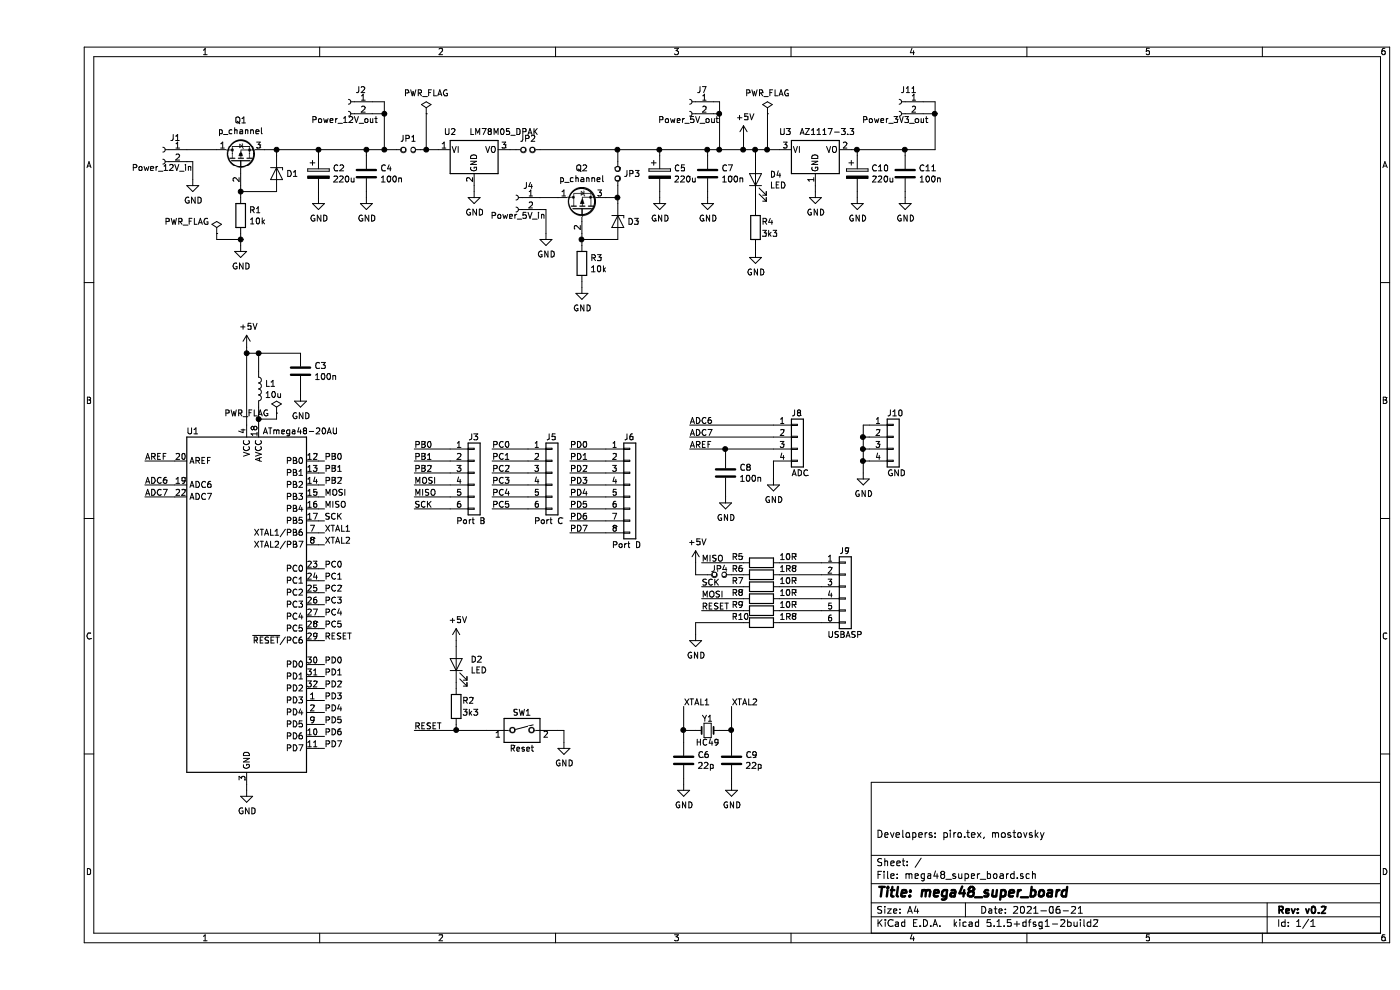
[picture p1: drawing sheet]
EESchema Schematic File Version 4
EELAYER 30 0
EELAYER END
$Descr A4 11693 8268
encoding utf-8
Sheet 1 1
Title "mega48_super_board"
Date "2021-06-21"
Rev "v0.2"
Comp ""
Comment1 "Developers: piro.tex, mostovsky"
Comment2 ""
Comment3 ""
Comment4 ""
$EndDescr
$Comp
L Transistor_FET:BS250 Q1
U 1 1
P 1700 1350
F 0 "Q1" V 2042 1350 50  0000 C CNN
F 1 "p_channel" V 1951 1350 50  0000 C CNN
F 2 "Package_TO_SOT_SMD:SOT-23" H 1900 1275 50  0001 L CIN
F 3 "http://www.vishay.com/docs/70209/70209.pdf" H 1700 1350 50  0001 L CNN
	1    1700 1350
	0    -1   -1   0   
$EndComp
$Comp
L Diode:BZX84Cxx D1
U 1 1
P 2000 1450
F 0 "D1" V 2000 1530 50  0000 L CNN
F 1 "BZX84Cxx" V 2045 1530 50  0001 L CNN
F 2 "Diode_SMD:D_SC-80" H 2000 1275 50  0001 C CNN
F 3 "https://diotec.com/tl_files/diotec/files/pdf/datasheets/bzx84c2v4.pdf" H 2000 1450 50  0001 C CNN
	1    2000 1450
	0    1    1    0   
$EndComp
$Comp
L Device:R R1
U 1 1
P 1700 1800
F 0 "R1" H 1770 1846 50  0000 L CNN
F 1 "10k" H 1770 1755 50  0000 L CNN
F 2 "Resistor_SMD:R_0603_1608Metric" V 1630 1800 50  0001 C CNN
F 3 "~" H 1700 1800 50  0001 C CNN
	1    1700 1800
	1    0    0    -1  
$EndComp
$Comp
L Connector:Conn_01x02_Female J1
U 1 1
P 1050 1250
F 0 "J1" H 900 1350 50  0000 L CNN
F 1 "Power_12V_in" H 800 1100 50  0000 L CNN
F 2 "Connector_PinHeader_2.54mm:PinHeader_1x02_P2.54mm_Vertical" H 1050 1250 50  0001 C CNN
F 3 "~" H 1050 1250 50  0001 C CNN
	1    1050 1250
	-1   0    0    -1  
$EndComp
$Comp
L Connector:Conn_01x02_Female J2
U 1 1
P 2600 850
F 0 "J2" H 2450 950 50  0000 L CNN
F 1 "Power_12V_out" H 2350 700 50  0000 L CNN
F 2 "Connector_PinHeader_2.54mm:PinHeader_1x02_P2.54mm_Vertical" H 2600 850 50  0001 C CNN
F 3 "~" H 2600 850 50  0001 C CNN
	1    2600 850 
	-1   0    0    -1  
$EndComp
$Comp
L power:GND #PWR01
U 1 1
P 1300 1500
F 0 "#PWR01" H 1300 1250 50  0001 C CNN
F 1 "GND" H 1305 1327 50  0000 C CNN
F 2 "" H 1300 1500 50  0001 C CNN
F 3 "" H 1300 1500 50  0001 C CNN
	1    1300 1500
	1    0    0    -1  
$EndComp
Wire Wire Line
	1700 1550 1700 1600
$Comp
L power:GND #PWR02
U 1 1
P 1700 2050
F 0 "#PWR02" H 1700 1800 50  0001 C CNN
F 1 "GND" H 1705 1877 50  0000 C CNN
F 2 "" H 1700 2050 50  0001 C CNN
F 3 "" H 1700 2050 50  0001 C CNN
	1    1700 2050
	1    0    0    -1  
$EndComp
Wire Wire Line
	1700 1600 2000 1600
Connection ~ 1700 1600
Wire Wire Line
	1700 1600 1700 1650
Wire Wire Line
	1250 1350 1300 1350
Wire Wire Line
	1300 1350 1300 1500
Wire Wire Line
	1900 1250 2000 1250
Wire Wire Line
	2000 1250 2000 1300
Connection ~ 2000 1250
Wire Wire Line
	2000 1250 2350 1250
Connection ~ 2350 1250
Wire Wire Line
	2350 1250 2350 1300
Wire Wire Line
	3000 1250 2900 1250
Wire Wire Line
	2350 1250 2750 1250
Connection ~ 2750 1250
Wire Wire Line
	2750 1250 2750 1300
Wire Wire Line
	2350 1650 2350 1600
Wire Wire Line
	2750 1650 2750 1600
$Comp
L power:GND #PWR08
U 1 1
P 2750 1650
F 0 "#PWR08" H 2750 1400 50  0001 C CNN
F 1 "GND" H 2755 1477 50  0000 C CNN
F 2 "" H 2750 1650 50  0001 C CNN
F 3 "" H 2750 1650 50  0001 C CNN
	1    2750 1650
	1    0    0    -1  
$EndComp
$Comp
L power:GND #PWR06
U 1 1
P 2350 1650
F 0 "#PWR06" H 2350 1400 50  0001 C CNN
F 1 "GND" H 2355 1477 50  0000 C CNN
F 2 "" H 2350 1650 50  0001 C CNN
F 3 "" H 2350 1650 50  0001 C CNN
	1    2350 1650
	1    0    0    -1  
$EndComp
$Comp
L Device:CP C2
U 1 1
P 2350 1450
F 0 "C2" H 2468 1496 50  0000 L CNN
F 1 "220u" H 2468 1405 50  0000 L CNN
F 2 "Capacitor_THT:CP_Radial_D6.3mm_P2.50mm" H 2388 1300 50  0001 C CNN
F 3 "~" H 2350 1450 50  0001 C CNN
	1    2350 1450
	1    0    0    -1  
$EndComp
$Comp
L Device:C C4
U 1 1
P 2750 1450
F 0 "C4" H 2865 1496 50  0000 L CNN
F 1 "100n" H 2865 1405 50  0000 L CNN
F 2 "Capacitor_SMD:C_0603_1608Metric" H 2788 1300 50  0001 C CNN
F 3 "~" H 2750 1450 50  0001 C CNN
	1    2750 1450
	1    0    0    -1  
$EndComp
$Comp
L MCU_Microchip_ATmega:ATmega48-20AU U1
U 1 1
P 1750 5050
F 0 "U1" H 1300 6500 50  0000 C CNN
F 1 "ATmega48-20AU" H 2200 6500 50  0000 C CNN
F 2 "Package_QFP:TQFP-32_7x7mm_P0.8mm" H 1750 5050 50  0001 C CIN
F 3 "http://ww1.microchip.com/downloads/en/DeviceDoc/Atmel-2545-8-bit-AVR-Microcontroller-ATmega48-88-168_Datasheet.pdf" H 1750 5050 50  0001 C CNN
	1    1750 5050
	1    0    0    -1  
$EndComp
Text Label 900  3850 0    50   ~ 0
AREF
Text Label 900  4050 0    50   ~ 0
ADC6
Text Label 900  4150 0    50   ~ 0
ADC7
Text Label 2400 4450 0    50   ~ 0
XTAL1
Text Label 2400 4550 0    50   ~ 0
XTAL2
Text Label 2400 5350 0    50   ~ 0
RESET
$Comp
L power:+5V #PWR03
U 1 1
P 1750 2900
F 0 "#PWR03" H 1750 2750 50  0001 C CNN
F 1 "+5V" H 1765 3073 50  0000 C CNN
F 2 "" H 1750 2900 50  0001 C CNN
F 3 "" H 1750 2900 50  0001 C CNN
	1    1750 2900
	1    0    0    -1  
$EndComp
Wire Wire Line
	1750 2900 1750 2950
Connection ~ 1750 2950
Wire Wire Line
	900  3850 1150 3850
Wire Wire Line
	1150 4050 900  4050
Wire Wire Line
	900  4150 1150 4150
Wire Wire Line
	2350 4450 2400 4450
Wire Wire Line
	2400 4550 2350 4550
Wire Wire Line
	2400 5350 2350 5350
$Comp
L Device:L L1
U 1 1
P 1850 3250
F 0 "L1" H 1902 3296 50  0000 L CNN
F 1 "10u" H 1902 3205 50  0000 L CNN
F 2 "Inductor_SMD:L_0805_2012Metric" H 1850 3250 50  0001 C CNN
F 3 "~" H 1850 3250 50  0001 C CNN
	1    1850 3250
	1    0    0    -1  
$EndComp
Wire Wire Line
	1750 2950 1850 2950
Wire Wire Line
	1850 2950 1850 3100
Connection ~ 1850 2950
Wire Wire Line
	1750 2950 1750 3550
Wire Wire Line
	1850 3400 1850 3500
$Comp
L power:GND #PWR04
U 1 1
P 1750 6600
F 0 "#PWR04" H 1750 6350 50  0001 C CNN
F 1 "GND" H 1755 6427 50  0000 C CNN
F 2 "" H 1750 6600 50  0001 C CNN
F 3 "" H 1750 6600 50  0001 C CNN
	1    1750 6600
	1    0    0    -1  
$EndComp
Wire Wire Line
	1750 6600 1750 6550
$Comp
L Device:C C3
U 1 1
P 2200 3100
F 0 "C3" H 2315 3146 50  0000 L CNN
F 1 "100n" H 2315 3055 50  0000 L CNN
F 2 "Capacitor_SMD:C_0603_1608Metric" H 2238 2950 50  0001 C CNN
F 3 "~" H 2200 3100 50  0001 C CNN
	1    2200 3100
	1    0    0    -1  
$EndComp
$Comp
L power:GND #PWR07
U 1 1
P 2200 3300
F 0 "#PWR07" H 2200 3050 50  0001 C CNN
F 1 "GND" H 2205 3127 50  0000 C CNN
F 2 "" H 2200 3300 50  0001 C CNN
F 3 "" H 2200 3300 50  0001 C CNN
	1    2200 3300
	1    0    0    -1  
$EndComp
Wire Wire Line
	2200 3300 2200 3250
$Comp
L Device:Jumper_NO_Small JP1
U 1 1
P 3100 1250
F 0 "JP1" H 3100 1343 50  0000 C CNN
F 1 "Jumper_NO_Small" H 3100 1344 50  0001 C CNN
F 2 "Connector_PinSocket_2.54mm:PinSocket_1x02_P2.54mm_Vertical" H 3100 1250 50  0001 C CNN
F 3 "~" H 3100 1250 50  0001 C CNN
	1    3100 1250
	1    0    0    -1  
$EndComp
$Comp
L Connector:Conn_01x02_Female J4
U 1 1
P 4000 1650
F 0 "J4" H 3850 1750 50  0000 L CNN
F 1 "Power_5V_in" H 3750 1500 50  0000 L CNN
F 2 "Connector_PinHeader_2.54mm:PinHeader_1x02_P2.54mm_Vertical" H 4000 1650 50  0001 C CNN
F 3 "~" H 4000 1650 50  0001 C CNN
	1    4000 1650
	-1   0    0    -1  
$EndComp
$Comp
L Regulator_Linear:LM78M05_TO220 U2
U 1 1
P 3650 1250
F 0 "U2" H 3450 1400 50  0000 C CNN
F 1 "LM78M05_DPAK" H 3900 1400 50  0000 C CNN
F 2 "Package_TO_SOT_SMD:TO-252-2" H 3650 1475 50  0001 C CIN
F 3 "https://www.onsemi.com/pub/Collateral/MC78M00-D.PDF" H 3650 1200 50  0001 C CNN
	1    3650 1250
	1    0    0    -1  
$EndComp
$Comp
L Regulator_Linear:AZ1117-3.3 U3
U 1 1
P 6500 1250
F 0 "U3" H 6250 1400 50  0000 C CNN
F 1 "AZ1117-3.3" H 6600 1400 50  0000 C CNN
F 2 "Package_TO_SOT_SMD:SOT-223" H 6500 1500 50  0001 C CIN
F 3 "https://www.diodes.com/assets/Datasheets/AZ1117.pdf" H 6500 1250 50  0001 C CNN
	1    6500 1250
	1    0    0    -1  
$EndComp
$Comp
L power:GND #PWR010
U 1 1
P 3650 1600
F 0 "#PWR010" H 3650 1350 50  0001 C CNN
F 1 "GND" H 3655 1427 50  0000 C CNN
F 2 "" H 3650 1600 50  0001 C CNN
F 3 "" H 3650 1600 50  0001 C CNN
	1    3650 1600
	1    0    0    -1  
$EndComp
$Comp
L Device:C C7
U 1 1
P 5600 1450
F 0 "C7" H 5715 1496 50  0000 L CNN
F 1 "100n" H 5715 1405 50  0000 L CNN
F 2 "Capacitor_SMD:C_0603_1608Metric" H 5638 1300 50  0001 C CNN
F 3 "~" H 5600 1450 50  0001 C CNN
	1    5600 1450
	1    0    0    -1  
$EndComp
$Comp
L Device:CP C5
U 1 1
P 5200 1450
F 0 "C5" H 5318 1496 50  0000 L CNN
F 1 "220u" H 5318 1405 50  0000 L CNN
F 2 "Capacitor_THT:CP_Radial_D6.3mm_P2.50mm" H 5238 1300 50  0001 C CNN
F 3 "~" H 5200 1450 50  0001 C CNN
	1    5200 1450
	1    0    0    -1  
$EndComp
$Comp
L power:GND #PWR014
U 1 1
P 5200 1650
F 0 "#PWR014" H 5200 1400 50  0001 C CNN
F 1 "GND" H 5205 1477 50  0000 C CNN
F 2 "" H 5200 1650 50  0001 C CNN
F 3 "" H 5200 1650 50  0001 C CNN
	1    5200 1650
	1    0    0    -1  
$EndComp
$Comp
L power:GND #PWR018
U 1 1
P 5600 1650
F 0 "#PWR018" H 5600 1400 50  0001 C CNN
F 1 "GND" H 5605 1477 50  0000 C CNN
F 2 "" H 5600 1650 50  0001 C CNN
F 3 "" H 5600 1650 50  0001 C CNN
	1    5600 1650
	1    0    0    -1  
$EndComp
Wire Wire Line
	5600 1650 5600 1600
Wire Wire Line
	5200 1650 5200 1600
Wire Wire Line
	5200 1250 5600 1250
Wire Wire Line
	5600 1250 5600 1300
$Comp
L Connector:Conn_01x02_Female J7
U 1 1
P 5450 850
F 0 "J7" H 5300 950 50  0000 L CNN
F 1 "Power_5V_out" H 5200 700 50  0000 L CNN
F 2 "Connector_PinHeader_2.54mm:PinHeader_1x02_P2.54mm_Vertical" H 5450 850 50  0001 C CNN
F 3 "~" H 5450 850 50  0001 C CNN
	1    5450 850 
	-1   0    0    -1  
$EndComp
Wire Wire Line
	5600 1250 5700 1250
Wire Wire Line
	5700 1250 5700 950 
Wire Wire Line
	5700 950  5650 950 
Connection ~ 5600 1250
Wire Wire Line
	5700 950  5700 850 
Wire Wire Line
	5700 850  5650 850 
Connection ~ 5700 950 
Connection ~ 5700 1250
$Comp
L Device:C C11
U 1 1
P 7250 1450
F 0 "C11" H 7365 1496 50  0000 L CNN
F 1 "100n" H 7365 1405 50  0000 L CNN
F 2 "Capacitor_SMD:C_0603_1608Metric" H 7288 1300 50  0001 C CNN
F 3 "~" H 7250 1450 50  0001 C CNN
	1    7250 1450
	1    0    0    -1  
$EndComp
$Comp
L Device:CP C10
U 1 1
P 6850 1450
F 0 "C10" H 6968 1496 50  0000 L CNN
F 1 "220u" H 6968 1405 50  0000 L CNN
F 2 "Capacitor_THT:CP_Radial_D6.3mm_P2.50mm" H 6888 1300 50  0001 C CNN
F 3 "~" H 6850 1450 50  0001 C CNN
	1    6850 1450
	1    0    0    -1  
$EndComp
$Comp
L power:GND #PWR025
U 1 1
P 6850 1650
F 0 "#PWR025" H 6850 1400 50  0001 C CNN
F 1 "GND" H 6855 1477 50  0000 C CNN
F 2 "" H 6850 1650 50  0001 C CNN
F 3 "" H 6850 1650 50  0001 C CNN
	1    6850 1650
	1    0    0    -1  
$EndComp
$Comp
L power:GND #PWR027
U 1 1
P 7250 1650
F 0 "#PWR027" H 7250 1400 50  0001 C CNN
F 1 "GND" H 7255 1477 50  0000 C CNN
F 2 "" H 7250 1650 50  0001 C CNN
F 3 "" H 7250 1650 50  0001 C CNN
	1    7250 1650
	1    0    0    -1  
$EndComp
Wire Wire Line
	7250 1650 7250 1600
Wire Wire Line
	6850 1650 6850 1600
Wire Wire Line
	6800 1250 6850 1250
Wire Wire Line
	6850 1250 6850 1300
Wire Wire Line
	6850 1250 7250 1250
Wire Wire Line
	7250 1250 7250 1300
Connection ~ 6850 1250
$Comp
L power:GND #PWR024
U 1 1
P 6500 1600
F 0 "#PWR024" H 6500 1350 50  0001 C CNN
F 1 "GND" H 6505 1427 50  0000 C CNN
F 2 "" H 6500 1600 50  0001 C CNN
F 3 "" H 6500 1600 50  0001 C CNN
	1    6500 1600
	1    0    0    -1  
$EndComp
Wire Wire Line
	6500 1600 6500 1550
$Comp
L Connector:Conn_01x02_Female J11
U 1 1
P 7200 850
F 0 "J11" H 7050 950 50  0000 L CNN
F 1 "Power_3V3_out" H 6950 700 50  0000 L CNN
F 2 "Connector_PinHeader_2.54mm:PinHeader_1x02_P2.54mm_Vertical" H 7200 850 50  0001 C CNN
F 3 "~" H 7200 850 50  0001 C CNN
	1    7200 850 
	-1   0    0    -1  
$EndComp
$Comp
L Device:LED D4
U 1 1
P 6000 1500
F 0 "D4" V 6039 1382 50  0000 R CNN
F 1 "LED" V 5948 1382 50  0000 R CNN
F 2 "Diode_SMD:D_0805_2012Metric" H 6000 1500 50  0001 C CNN
F 3 "~" H 6000 1500 50  0001 C CNN
	1    6000 1500
	0    -1   -1   0   
$EndComp
$Comp
L Device:R R4
U 1 1
P 6000 1900
F 0 "R4" H 6050 1950 50  0000 L CNN
F 1 "3k3" H 6050 1850 50  0000 L CNN
F 2 "Resistor_SMD:R_0603_1608Metric" V 5930 1900 50  0001 C CNN
F 3 "~" H 6000 1900 50  0001 C CNN
	1    6000 1900
	1    0    0    -1  
$EndComp
$Comp
L power:GND #PWR022
U 1 1
P 6000 2100
F 0 "#PWR022" H 6000 1850 50  0001 C CNN
F 1 "GND" H 6005 1927 50  0000 C CNN
F 2 "" H 6000 2100 50  0001 C CNN
F 3 "" H 6000 2100 50  0001 C CNN
	1    6000 2100
	1    0    0    -1  
$EndComp
$Comp
L power:+5V #PWR021
U 1 1
P 5900 1150
F 0 "#PWR021" H 5900 1000 50  0001 C CNN
F 1 "+5V" H 5915 1323 50  0000 C CNN
F 2 "" H 5900 1150 50  0001 C CNN
F 3 "" H 5900 1150 50  0001 C CNN
	1    5900 1150
	1    0    0    -1  
$EndComp
Wire Wire Line
	5700 1250 5900 1250
Wire Wire Line
	5900 1150 5900 1250
Connection ~ 5900 1250
Wire Wire Line
	5900 1250 6000 1250
Wire Wire Line
	6000 2100 6000 2050
Wire Wire Line
	6000 1750 6000 1650
Wire Wire Line
	6000 1350 6000 1250
Connection ~ 6000 1250
Wire Wire Line
	6000 1250 6100 1250
Wire Wire Line
	3950 1250 4000 1250
Wire Wire Line
	7250 1250 7500 1250
Wire Wire Line
	7500 950  7400 950 
Connection ~ 7250 1250
Wire Wire Line
	7400 850  7500 850 
$Comp
L Device:Jumper_NO_Small JP2
U 1 1
P 4100 1250
F 0 "JP2" H 4100 1343 50  0000 C CNN
F 1 "Jumper_NO_Small" H 4100 1344 50  0001 C CNN
F 2 "Connector_PinSocket_2.54mm:PinSocket_1x02_P2.54mm_Vertical" H 4100 1250 50  0001 C CNN
F 3 "~" H 4100 1250 50  0001 C CNN
	1    4100 1250
	1    0    0    -1  
$EndComp
Wire Wire Line
	5200 1300 5200 1250
$Comp
L Transistor_FET:BS250 Q2
U 1 1
P 4550 1750
F 0 "Q2" V 4892 1750 50  0000 C CNN
F 1 "p_channel" V 4801 1750 50  0000 C CNN
F 2 "Package_TO_SOT_SMD:SOT-23" H 4750 1675 50  0001 L CIN
F 3 "http://www.vishay.com/docs/70209/70209.pdf" H 4550 1750 50  0001 L CNN
	1    4550 1750
	0    -1   -1   0   
$EndComp
$Comp
L Diode:BZX84Cxx D3
U 1 1
P 4850 1850
F 0 "D3" V 4850 1930 50  0000 L CNN
F 1 "BZX84Cxx" V 4895 1930 50  0001 L CNN
F 2 "Diode_SMD:D_SC-80" H 4850 1675 50  0001 C CNN
F 3 "https://diotec.com/tl_files/diotec/files/pdf/datasheets/bzx84c2v4.pdf" H 4850 1850 50  0001 C CNN
	1    4850 1850
	0    1    1    0   
$EndComp
$Comp
L Device:R R3
U 1 1
P 4550 2200
F 0 "R3" H 4620 2246 50  0000 L CNN
F 1 "10k" H 4620 2155 50  0000 L CNN
F 2 "Resistor_SMD:R_0603_1608Metric" V 4480 2200 50  0001 C CNN
F 3 "~" H 4550 2200 50  0001 C CNN
	1    4550 2200
	1    0    0    -1  
$EndComp
Wire Wire Line
	4550 1950 4550 2000
$Comp
L power:GND #PWR013
U 1 1
P 4550 2400
F 0 "#PWR013" H 4550 2150 50  0001 C CNN
F 1 "GND" H 4555 2227 50  0000 C CNN
F 2 "" H 4550 2400 50  0001 C CNN
F 3 "" H 4550 2400 50  0001 C CNN
	1    4550 2400
	1    0    0    -1  
$EndComp
Wire Wire Line
	4550 2400 4550 2350
Wire Wire Line
	4550 2000 4850 2000
Connection ~ 4550 2000
Wire Wire Line
	4550 2000 4550 2050
Wire Wire Line
	4200 1650 4350 1650
$Comp
L power:GND #PWR011
U 1 1
P 4250 1950
F 0 "#PWR011" H 4250 1700 50  0001 C CNN
F 1 "GND" H 4255 1777 50  0000 C CNN
F 2 "" H 4250 1950 50  0001 C CNN
F 3 "" H 4250 1950 50  0001 C CNN
	1    4250 1950
	1    0    0    -1  
$EndComp
Wire Wire Line
	4250 1950 4250 1750
Wire Wire Line
	4250 1750 4200 1750
Wire Wire Line
	4750 1650 4850 1650
Wire Wire Line
	4850 1650 4850 1700
Wire Wire Line
	4850 1250 5200 1250
Connection ~ 5200 1250
$Comp
L Device:Jumper_NO_Small JP3
U 1 1
P 4850 1450
F 0 "JP3" V 4850 1498 50  0000 L CNN
F 1 "Jumper_NO_Small" H 4850 1544 50  0001 C CNN
F 2 "Connector_PinSocket_2.54mm:PinSocket_1x02_P2.54mm_Vertical" H 4850 1450 50  0001 C CNN
F 3 "~" H 4850 1450 50  0001 C CNN
	1    4850 1450
	0    1    1    0   
$EndComp
Wire Wire Line
	1250 1250 1500 1250
Wire Wire Line
	2800 950  2900 950 
Wire Wire Line
	2900 950  2900 1250
Connection ~ 2900 1250
Wire Wire Line
	2900 1250 2750 1250
Wire Wire Line
	2800 850  2900 850 
Wire Wire Line
	2900 850  2900 950 
Connection ~ 2900 950 
Wire Wire Line
	4850 1550 4850 1650
Connection ~ 4850 1650
Wire Wire Line
	4850 1250 4850 1350
Wire Wire Line
	4200 1250 4850 1250
Connection ~ 4850 1250
Connection ~ 7500 950 
Wire Wire Line
	7500 950  7500 1250
Wire Wire Line
	7500 850  7500 950 
Text Label 2400 4150 0    50   ~ 0
MOSI
Text Label 2400 4250 0    50   ~ 0
MISO
Text Label 2400 4350 0    50   ~ 0
SCK
Text Label 2400 3850 0    50   ~ 0
PB0
Text Label 2400 3950 0    50   ~ 0
PB1
Text Label 2400 4050 0    50   ~ 0
PB2
Text Label 2400 4750 0    50   ~ 0
PC0
Text Label 2400 4850 0    50   ~ 0
PC1
Text Label 2400 4950 0    50   ~ 0
PC2
Text Label 2400 5050 0    50   ~ 0
PC3
Text Label 2400 5150 0    50   ~ 0
PC4
Text Label 2400 5250 0    50   ~ 0
PC5
Text Label 2400 5550 0    50   ~ 0
PD0
Text Label 2400 5650 0    50   ~ 0
PD1
Text Label 2400 5750 0    50   ~ 0
PD2
Text Label 2400 5850 0    50   ~ 0
PD3
Text Label 2400 5950 0    50   ~ 0
PD4
Text Label 2400 6050 0    50   ~ 0
PD5
Text Label 2400 6150 0    50   ~ 0
PD6
Text Label 2400 6250 0    50   ~ 0
PD7
Wire Wire Line
	2350 3850 2400 3850
Wire Wire Line
	2400 3950 2350 3950
Wire Wire Line
	2350 4050 2400 4050
Wire Wire Line
	2400 4150 2350 4150
Wire Wire Line
	2350 4250 2400 4250
Wire Wire Line
	2400 4350 2350 4350
Wire Wire Line
	2350 4750 2400 4750
Wire Wire Line
	2400 4850 2350 4850
Wire Wire Line
	2350 4950 2400 4950
Wire Wire Line
	2400 5050 2350 5050
Wire Wire Line
	2350 5150 2400 5150
Wire Wire Line
	2400 5250 2350 5250
Wire Wire Line
	2350 5550 2400 5550
Wire Wire Line
	2400 5650 2350 5650
Wire Wire Line
	2350 5750 2400 5750
Wire Wire Line
	2400 5850 2350 5850
Wire Wire Line
	2400 5950 2350 5950
Wire Wire Line
	2350 6050 2400 6050
Wire Wire Line
	2400 6150 2350 6150
Wire Wire Line
	2350 6250 2400 6250
Text Label 3150 3750 0    50   ~ 0
PB0
Text Label 3150 3850 0    50   ~ 0
PB1
Text Label 3150 3950 0    50   ~ 0
PB2
Text Label 3150 4050 0    50   ~ 0
MOSI
Text Label 3150 4150 0    50   ~ 0
MISO
Text Label 3150 4250 0    50   ~ 0
SCK
Text Label 3800 3750 0    50   ~ 0
PC0
Text Label 3800 3850 0    50   ~ 0
PC1
Text Label 3800 3950 0    50   ~ 0
PC2
Text Label 3800 4250 0    50   ~ 0
PC5
Text Label 4450 3750 0    50   ~ 0
PD0
Text Label 4450 3850 0    50   ~ 0
PD1
Text Label 4450 3950 0    50   ~ 0
PD2
Text Label 4450 4050 0    50   ~ 0
PD3
Text Label 4450 4150 0    50   ~ 0
PD4
Text Label 4450 4250 0    50   ~ 0
PD5
Text Label 4450 4350 0    50   ~ 0
PD6
Text Label 4450 4450 0    50   ~ 0
PD7
$Comp
L Switch:SW_DIP_x01 SW1
U 1 1
P 4050 6100
F 0 "SW1" H 4050 6250 50  0000 C CNN
F 1 "Reset" H 4050 5950 50  0000 C CNN
F 2 "Button_Switch_THT:SW_PUSH_6mm" H 4050 6100 50  0001 C CNN
F 3 "~" H 4050 6100 50  0001 C CNN
	1    4050 6100
	1    0    0    -1  
$EndComp
$Comp
L Device:LED D2
U 1 1
P 3500 5550
F 0 "D2" V 3539 5432 50  0000 R CNN
F 1 "LED" V 3448 5432 50  0000 R CNN
F 2 "Diode_SMD:D_0805_2012Metric" H 3500 5550 50  0001 C CNN
F 3 "~" H 3500 5550 50  0001 C CNN
	1    3500 5550
	0    -1   -1   0   
$EndComp
$Comp
L Device:R R2
U 1 1
P 3500 5900
F 0 "R2" H 3550 5950 50  0000 L CNN
F 1 "3k3" H 3550 5850 50  0000 L CNN
F 2 "Resistor_SMD:R_0603_1608Metric" V 3430 5900 50  0001 C CNN
F 3 "~" H 3500 5900 50  0001 C CNN
	1    3500 5900
	1    0    0    -1  
$EndComp
Wire Wire Line
	3500 5700 3500 5750
Wire Wire Line
	3500 6050 3500 6100
Wire Wire Line
	3500 6100 3750 6100
$Comp
L power:+5V #PWR09
U 1 1
P 3500 5350
F 0 "#PWR09" H 3500 5200 50  0001 C CNN
F 1 "+5V" H 3515 5523 50  0000 C CNN
F 2 "" H 3500 5350 50  0001 C CNN
F 3 "" H 3500 5350 50  0001 C CNN
	1    3500 5350
	1    0    0    -1  
$EndComp
Wire Wire Line
	3500 5350 3500 5400
Text Label 3150 6100 0    50   ~ 0
RESET
Wire Wire Line
	3150 6100 3500 6100
Connection ~ 3500 6100
$Comp
L power:GND #PWR012
U 1 1
P 4400 6200
F 0 "#PWR012" H 4400 5950 50  0001 C CNN
F 1 "GND" H 4405 6027 50  0000 C CNN
F 2 "" H 4400 6200 50  0001 C CNN
F 3 "" H 4400 6200 50  0001 C CNN
	1    4400 6200
	1    0    0    -1  
$EndComp
Wire Wire Line
	4400 6200 4400 6100
Wire Wire Line
	4400 6100 4350 6100
Text Label 5450 3750 0    50   ~ 0
AREF
Text Label 5450 3550 0    50   ~ 0
ADC6
Text Label 5450 3650 0    50   ~ 0
ADC7
$Comp
L Device:C C8
U 1 1
P 5750 3950
F 0 "C8" H 5865 3996 50  0000 L CNN
F 1 "100n" H 5865 3905 50  0000 L CNN
F 2 "Capacitor_SMD:C_0603_1608Metric" H 5788 3800 50  0001 C CNN
F 3 "~" H 5750 3950 50  0001 C CNN
	1    5750 3950
	1    0    0    -1  
$EndComp
$Comp
L power:GND #PWR019
U 1 1
P 5750 4150
F 0 "#PWR019" H 5750 3900 50  0001 C CNN
F 1 "GND" H 5755 3977 50  0000 C CNN
F 2 "" H 5750 4150 50  0001 C CNN
F 3 "" H 5750 4150 50  0001 C CNN
	1    5750 4150
	1    0    0    -1  
$EndComp
Wire Wire Line
	5750 4150 5750 4100
Wire Wire Line
	5750 3750 5750 3800
Wire Wire Line
	5450 3750 5750 3750
Connection ~ 5750 3750
$Comp
L Connector_Generic:Conn_01x04 J8
U 1 1
P 6350 3650
F 0 "J8" H 6300 3850 50  0000 L CNN
F 1 "ADC" H 6300 3350 50  0000 L CNN
F 2 "Connector_PinSocket_2.54mm:PinSocket_1x04_P2.54mm_Vertical" H 6350 3650 50  0001 C CNN
F 3 "~" H 6350 3650 50  0001 C CNN
	1    6350 3650
	1    0    0    -1  
$EndComp
Wire Wire Line
	5450 3550 6150 3550
Wire Wire Line
	5450 3650 6150 3650
Wire Wire Line
	5750 3750 6150 3750
$Comp
L power:GND #PWR023
U 1 1
P 6150 4000
F 0 "#PWR023" H 6150 3750 50  0001 C CNN
F 1 "GND" H 6155 3827 50  0000 C CNN
F 2 "" H 6150 4000 50  0001 C CNN
F 3 "" H 6150 4000 50  0001 C CNN
	1    6150 4000
	1    0    0    -1  
$EndComp
Wire Wire Line
	6150 3850 6150 4000
Text Label 5550 5000 0    50   ~ 0
MOSI
Text Label 5550 4700 0    50   ~ 0
MISO
Text Label 5550 4900 0    50   ~ 0
SCK
$Comp
L Connector_Generic:Conn_01x06 J9
U 1 1
P 6750 4900
F 0 "J9" H 6700 5200 50  0000 L CNN
F 1 "USBASP" H 6600 4500 50  0000 L CNN
F 2 "Connector_PinSocket_2.54mm:PinSocket_2x03_P2.54mm_Vertical" H 6750 4900 50  0001 C CNN
F 3 "~" H 6750 4900 50  0001 C CNN
	1    6750 4900
	1    0    0    -1  
$EndComp
$Comp
L Device:R R8
U 1 1
P 6050 5000
F 0 "R8" V 6000 4750 50  0000 L CNN
F 1 "10R" V 6000 5150 50  0000 L CNN
F 2 "Resistor_SMD:R_0603_1608Metric" V 5980 5000 50  0001 C CNN
F 3 "~" H 6050 5000 50  0001 C CNN
	1    6050 5000
	0    1    1    0   
$EndComp
$Comp
L Device:R R5
U 1 1
P 6050 4700
F 0 "R5" V 6000 4450 50  0000 L CNN
F 1 "10R" V 6000 4850 50  0000 L CNN
F 2 "Resistor_SMD:R_0603_1608Metric" V 5980 4700 50  0001 C CNN
F 3 "~" H 6050 4700 50  0001 C CNN
	1    6050 4700
	0    1    1    0   
$EndComp
$Comp
L Device:R R7
U 1 1
P 6050 4900
F 0 "R7" V 6000 4650 50  0000 L CNN
F 1 "10R" V 6000 5050 50  0000 L CNN
F 2 "Resistor_SMD:R_0603_1608Metric" V 5980 4900 50  0001 C CNN
F 3 "~" H 6050 4900 50  0001 C CNN
	1    6050 4900
	0    1    1    0   
$EndComp
$Comp
L Device:R R9
U 1 1
P 6050 5100
F 0 "R9" V 6000 4850 50  0000 L CNN
F 1 "10R" V 6000 5250 50  0000 L CNN
F 2 "Resistor_SMD:R_0603_1608Metric" V 5980 5100 50  0001 C CNN
F 3 "~" H 6050 5100 50  0001 C CNN
	1    6050 5100
	0    1    1    0   
$EndComp
Wire Wire Line
	5550 5000 5900 5000
Wire Wire Line
	6200 5100 6550 5100
Wire Wire Line
	6550 5000 6200 5000
Wire Wire Line
	6550 4700 6200 4700
Wire Wire Line
	5550 4900 5900 4900
Wire Wire Line
	5550 4700 5900 4700
Wire Wire Line
	6550 4900 6200 4900
Text Label 5550 5100 0    50   ~ 0
RESET
Wire Wire Line
	5550 5100 5900 5100
$Comp
L Device:R R6
U 1 1
P 6050 4800
F 0 "R6" V 6000 4550 50  0000 L CNN
F 1 "1R8" V 6000 4950 50  0000 L CNN
F 2 "Resistor_SMD:R_0603_1608Metric" V 5980 4800 50  0001 C CNN
F 3 "~" H 6050 4800 50  0001 C CNN
	1    6050 4800
	0    1    1    0   
$EndComp
$Comp
L Device:R R10
U 1 1
P 6050 5200
F 0 "R10" V 6000 4950 50  0000 L CNN
F 1 "1R8" V 6000 5350 50  0000 L CNN
F 2 "Resistor_SMD:R_0603_1608Metric" V 5980 5200 50  0001 C CNN
F 3 "~" H 6050 5200 50  0001 C CNN
	1    6050 5200
	0    1    1    0   
$EndComp
Wire Wire Line
	6200 4800 6550 4800
$Comp
L power:GND #PWR017
U 1 1
P 5500 5300
F 0 "#PWR017" H 5500 5050 50  0001 C CNN
F 1 "GND" H 5505 5127 50  0000 C CNN
F 2 "" H 5500 5300 50  0001 C CNN
F 3 "" H 5500 5300 50  0001 C CNN
	1    5500 5300
	1    0    0    -1  
$EndComp
$Comp
L Device:Jumper_NO_Small JP4
U 1 1
P 5700 4800
F 0 "JP4" H 5700 4850 50  0000 C CNN
F 1 "Jumper_NO_Small" H 5700 4894 50  0001 C CNN
F 2 "Connector_PinSocket_2.54mm:PinSocket_1x02_P2.54mm_Vertical" H 5700 4800 50  0001 C CNN
F 3 "~" H 5700 4800 50  0001 C CNN
	1    5700 4800
	1    0    0    -1  
$EndComp
$Comp
L power:+5V #PWR016
U 1 1
P 5500 4700
F 0 "#PWR016" H 5500 4550 50  0001 C CNN
F 1 "+5V" H 5515 4873 50  0000 C CNN
F 2 "" H 5500 4700 50  0001 C CNN
F 3 "" H 5500 4700 50  0001 C CNN
	1    5500 4700
	1    0    0    -1  
$EndComp
Wire Wire Line
	5800 4800 5900 4800
Text Label 5400 5900 0    50   ~ 0
XTAL1
Text Label 5800 5900 0    50   ~ 0
XTAL2
$Comp
L Device:C C6
U 1 1
P 5400 6350
F 0 "C6" H 5515 6396 50  0000 L CNN
F 1 "22p" H 5515 6305 50  0000 L CNN
F 2 "Capacitor_SMD:C_0603_1608Metric" H 5438 6200 50  0001 C CNN
F 3 "~" H 5400 6350 50  0001 C CNN
	1    5400 6350
	1    0    0    -1  
$EndComp
$Comp
L Device:Crystal_Small Y1
U 1 1
P 5600 6100
F 0 "Y1" H 5600 6200 50  0000 C CNN
F 1 "HC49" H 5600 6000 50  0000 C CNN
F 2 "Crystal:Crystal_SMD_HC49-SD" H 5600 6100 50  0001 C CNN
F 3 "~" H 5600 6100 50  0001 C CNN
	1    5600 6100
	1    0    0    -1  
$EndComp
$Comp
L Device:C C9
U 1 1
P 5800 6350
F 0 "C9" H 5915 6396 50  0000 L CNN
F 1 "22p" H 5915 6305 50  0000 L CNN
F 2 "Capacitor_SMD:C_0603_1608Metric" H 5838 6200 50  0001 C CNN
F 3 "~" H 5800 6350 50  0001 C CNN
	1    5800 6350
	1    0    0    -1  
$EndComp
$Comp
L power:GND #PWR015
U 1 1
P 5400 6550
F 0 "#PWR015" H 5400 6300 50  0001 C CNN
F 1 "GND" H 5405 6377 50  0000 C CNN
F 2 "" H 5400 6550 50  0001 C CNN
F 3 "" H 5400 6550 50  0001 C CNN
	1    5400 6550
	1    0    0    -1  
$EndComp
$Comp
L power:GND #PWR020
U 1 1
P 5800 6550
F 0 "#PWR020" H 5800 6300 50  0001 C CNN
F 1 "GND" H 5805 6377 50  0000 C CNN
F 2 "" H 5800 6550 50  0001 C CNN
F 3 "" H 5800 6550 50  0001 C CNN
	1    5800 6550
	1    0    0    -1  
$EndComp
Wire Wire Line
	5800 5900 5800 6100
Wire Wire Line
	5700 6100 5800 6100
Connection ~ 5800 6100
Wire Wire Line
	5800 6100 5800 6200
Wire Wire Line
	5800 6500 5800 6550
Wire Wire Line
	5400 6550 5400 6500
Wire Wire Line
	5400 6200 5400 6100
Wire Wire Line
	5400 6100 5500 6100
Connection ~ 5400 6100
Wire Wire Line
	5400 6100 5400 5900
$Comp
L power:PWR_FLAG #FLG03
U 1 1
P 3250 950
F 0 "#FLG03" H 3250 1025 50  0001 C CNN
F 1 "PWR_FLAG" H 3250 1123 50  0000 C CNN
F 2 "" H 3250 950 50  0001 C CNN
F 3 "~" H 3250 950 50  0001 C CNN
	1    3250 950 
	1    0    0    -1  
$EndComp
Wire Wire Line
	3200 1250 3250 1250
Wire Wire Line
	3250 950  3250 1250
Connection ~ 3250 1250
Wire Wire Line
	3250 1250 3350 1250
Wire Wire Line
	3650 1550 3650 1600
$Comp
L power:PWR_FLAG #FLG04
U 1 1
P 6100 950
F 0 "#FLG04" H 6100 1025 50  0001 C CNN
F 1 "PWR_FLAG" H 6100 1123 50  0000 C CNN
F 2 "" H 6100 950 50  0001 C CNN
F 3 "~" H 6100 950 50  0001 C CNN
	1    6100 950 
	1    0    0    -1  
$EndComp
Wire Wire Line
	6100 950  6100 1250
Connection ~ 6100 1250
Wire Wire Line
	6100 1250 6200 1250
$Comp
L power:PWR_FLAG #FLG02
U 1 1
P 2000 3450
F 0 "#FLG02" H 2000 3525 50  0001 C CNN
F 1 "PWR_FLAG" H 1750 3450 50  0000 C CNN
F 2 "" H 2000 3450 50  0001 C CNN
F 3 "~" H 2000 3450 50  0001 C CNN
	1    2000 3450
	1    0    0    -1  
$EndComp
Wire Wire Line
	2000 3450 2000 3500
Wire Wire Line
	2000 3500 1850 3500
Connection ~ 1850 3500
Wire Wire Line
	1850 3500 1850 3550
$Comp
L power:PWR_FLAG #FLG01
U 1 1
P 1500 1950
F 0 "#FLG01" H 1500 2025 50  0001 C CNN
F 1 "PWR_FLAG" H 1250 2050 50  0000 C CNN
F 2 "" H 1500 1950 50  0001 C CNN
F 3 "~" H 1500 1950 50  0001 C CNN
	1    1500 1950
	1    0    0    -1  
$EndComp
Wire Wire Line
	1700 1950 1700 2000
Wire Wire Line
	1700 2000 1500 2000
Wire Wire Line
	1500 2000 1500 1950
Connection ~ 1700 2000
Wire Wire Line
	1700 2000 1700 2050
$Comp
L Connector_Generic:Conn_01x04 J10
U 1 1
P 7150 3650
F 0 "J10" H 7100 3850 50  0000 L CNN
F 1 "GND" H 7100 3350 50  0000 L CNN
F 2 "Connector_PinSocket_2.54mm:PinSocket_1x04_P2.54mm_Vertical" H 7150 3650 50  0001 C CNN
F 3 "~" H 7150 3650 50  0001 C CNN
	1    7150 3650
	1    0    0    -1  
$EndComp
$Comp
L power:GND #PWR026
U 1 1
P 6900 3950
F 0 "#PWR026" H 6900 3700 50  0001 C CNN
F 1 "GND" H 6905 3777 50  0000 C CNN
F 2 "" H 6900 3950 50  0001 C CNN
F 3 "" H 6900 3950 50  0001 C CNN
	1    6900 3950
	1    0    0    -1  
$EndComp
Wire Wire Line
	6950 3550 6900 3550
Wire Wire Line
	6900 3550 6900 3650
Wire Wire Line
	6950 3850 6900 3850
Connection ~ 6900 3850
Wire Wire Line
	6900 3850 6900 3950
Wire Wire Line
	6900 3750 6950 3750
Connection ~ 6900 3750
Wire Wire Line
	6900 3750 6900 3850
Wire Wire Line
	6950 3650 6900 3650
Connection ~ 6900 3650
Wire Wire Line
	6900 3650 6900 3750
$Comp
L Connector_Generic:Conn_01x06 J3
U 1 1
P 3650 3950
F 0 "J3" H 3600 4250 50  0000 L CNN
F 1 "Port B" H 3500 3550 50  0000 L CNN
F 2 "Connector_PinHeader_2.54mm:PinHeader_1x06_P2.54mm_Vertical" H 3650 3950 50  0001 C CNN
F 3 "~" H 3650 3950 50  0001 C CNN
	1    3650 3950
	1    0    0    -1  
$EndComp
$Comp
L Connector_Generic:Conn_01x06 J5
U 1 1
P 4300 3950
F 0 "J5" H 4250 4250 50  0000 L CNN
F 1 "Port C" H 4150 3550 50  0000 L CNN
F 2 "Connector_PinHeader_2.54mm:PinHeader_1x06_P2.54mm_Vertical" H 4300 3950 50  0001 C CNN
F 3 "~" H 4300 3950 50  0001 C CNN
	1    4300 3950
	1    0    0    -1  
$EndComp
$Comp
L Connector_Generic:Conn_01x08 J6
U 1 1
P 4950 4050
F 0 "J6" H 4900 4450 50  0000 L CNN
F 1 "Port D" H 4800 3550 50  0000 L CNN
F 2 "Connector_PinHeader_2.54mm:PinHeader_1x08_P2.54mm_Vertical" H 4950 4050 50  0001 C CNN
F 3 "~" H 4950 4050 50  0001 C CNN
	1    4950 4050
	1    0    0    -1  
$EndComp
Text Label 3800 4150 0    50   ~ 0
PC4
Text Label 3800 4050 0    50   ~ 0
PC3
Wire Wire Line
	3150 3750 3450 3750
Wire Wire Line
	3150 3850 3450 3850
Wire Wire Line
	3150 3950 3450 3950
Wire Wire Line
	3150 4050 3450 4050
Wire Wire Line
	3150 4150 3450 4150
Wire Wire Line
	3150 4250 3450 4250
Wire Wire Line
	3800 4250 4100 4250
Wire Wire Line
	3800 4150 4100 4150
Wire Wire Line
	3800 4050 4100 4050
Wire Wire Line
	3800 3950 4100 3950
Wire Wire Line
	3800 3850 4100 3850
Wire Wire Line
	3800 3750 4100 3750
Wire Wire Line
	4450 3750 4750 3750
Wire Wire Line
	4450 3850 4750 3850
Wire Wire Line
	4450 3950 4750 3950
Wire Wire Line
	4450 4050 4750 4050
Wire Wire Line
	4450 4150 4750 4150
Wire Wire Line
	4450 4250 4750 4250
Wire Wire Line
	4450 4350 4750 4350
Wire Wire Line
	4450 4450 4750 4450
Wire Wire Line
	5500 4800 5500 4700
Wire Wire Line
	5500 4800 5600 4800
Wire Wire Line
	6200 5200 6550 5200
Wire Wire Line
	5500 5300 5500 5200
Wire Wire Line
	5500 5200 5900 5200
Wire Wire Line
	1850 2950 2200 2950
$EndSCHEMATC
